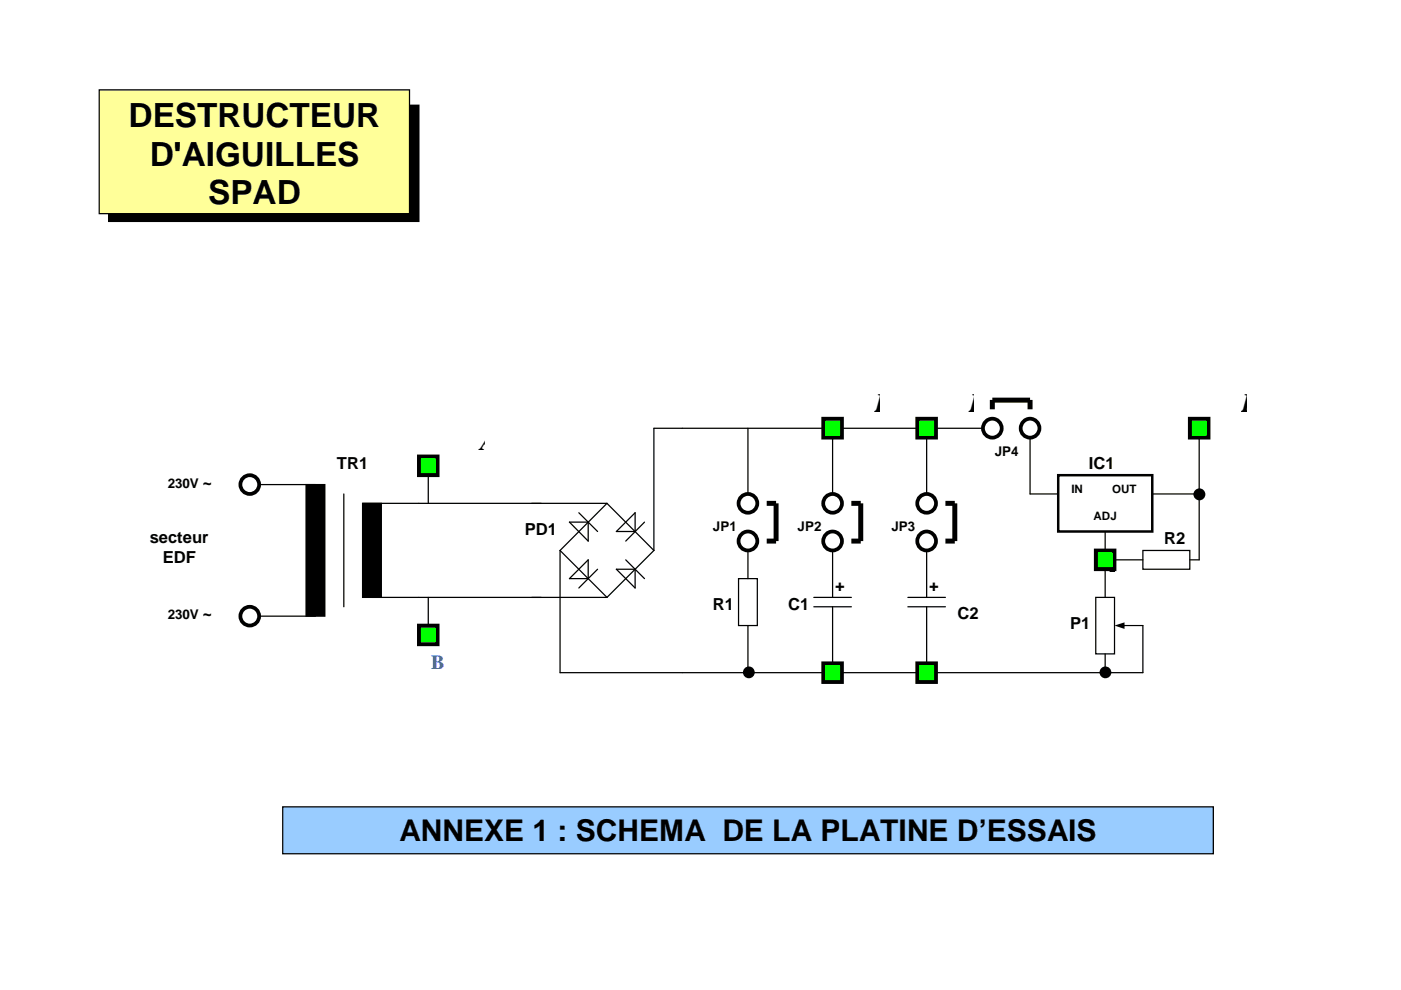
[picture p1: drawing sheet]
<svg xmlns="http://www.w3.org/2000/svg" width="297mm" height="210mm" viewBox="0 0 297 210" stroke-linecap="round" stroke-linejoin="round" font-family="sans-serif">
<path d="M23.1 22.3h65.7v24.6h-65.7z" fill-rule="evenodd" fill="#000"/>
<path d="M23.1 22.3h65.7v24.6h-65.7z" fill="none" stroke="#000" stroke-width=".26"/>
<path d="M21.1 19h65.7v26.3h-65.7z" fill-rule="evenodd" fill="#ff9"/>
<g fill="none" stroke="#000" stroke-width=".26">
<path d="M21 19h65.8v26.3h-65.8zM144.6 90.8h-6v25.9M54.9 102.7h12M64.9 102.7h4v27.9h-4zM72.9 104.7v24M76.9 106.7h4v20h-4zM76.9 106.7h51.8M118.7 116.7l10 10M118.7 116.7v25.9h25.9M120.7 110.7h4v4zM122.7 108.7l4 4M124.7 118.7v4h-4z"/>
<path d="M128.7 106.7l-10 10M128.7 106.7l9.9 10M130.7 112.7l4-4v4zM132.7 118.7l3.9 4M136.6 110.7l-3.9 4M138.6 116.7l-9.9 10M54.9 130.6h12M78.9 126.7h49.8M126.7 120.7l-4 4M130.7 120.7h4v4z"/>
</g>
<g fill="#000">
<path d="M64.9 102.7h4v27.9h-4z" fill-rule="evenodd"/>
<path d="M76.9 106.7h4v20h-4z" fill-rule="evenodd"/>
</g>
<circle cx="53" cy="130.6" r="1.99" fill="#fff"/>
<circle cx="53" cy="130.6" r="1.99" fill="none" stroke="#000" stroke-width=".79"/>
<circle cx="53" cy="102.7" r="1.99" fill="#fff"/>
<circle cx="53" cy="102.7" r="1.99" fill="none" stroke="#000" stroke-width=".79"/>
<path d="M144.6 90.8h63.8" fill="none" stroke="#000" stroke-width=".26"/>
<path d="M156.6 122.7h4v9.9h-4z" fill-rule="evenodd" fill="#fff"/>
<path d="M158.6 116.7v6M156.6 122.7h4v9.9h-4zM158.6 132.6v10" fill="none" stroke="#000" stroke-width=".26"/>
<circle cx="158.8" cy="142.6" r="1.25" fill="#000"/>
<circle cx="158.6" cy="114.7" r="2" fill="#fff"/>
<circle cx="158.6" cy="114.7" r="2" fill="none" stroke="#000" stroke-width=".79"/>
<circle cx="158.6" cy="106.7" r="1.99" fill="#fff"/>
<circle cx="158.6" cy="106.7" r="1.99" fill="none" stroke="#000" stroke-width=".79"/>
<path d="M158.6 90.8v13.9M176.5 116.7v10M172.5 126.7h8M172.5 128.7h8M176.5 128.7v13.9M144.6 142.6h89.7" fill="none" stroke="#000" stroke-width=".26"/>
<circle cx="176.5" cy="106.7" r="1.99" fill="#fff"/>
<circle cx="176.5" cy="106.7" r="1.99" fill="none" stroke="#000" stroke-width=".79"/>
<circle cx="176.5" cy="114.7" r="2" fill="#fff"/>
<circle cx="176.5" cy="114.7" r="2" fill="none" stroke="#000" stroke-width=".79"/>
<path d="M196.5 116.7v10M192.5 126.7h7.9M192.5 128.7h7.9M196.5 128.7v13.9" fill="none" stroke="#000" stroke-width=".26"/>
<circle cx="196.5" cy="106.7" r="1.99" fill="#fff"/>
<circle cx="196.5" cy="106.7" r="1.99" fill="none" stroke="#000" stroke-width=".79"/>
<circle cx="196.5" cy="114.7" r="2" fill="#fff"/>
<circle cx="196.5" cy="114.7" r="2" fill="none" stroke="#000" stroke-width=".79"/>
<path d="M224.4 100.8h19.9v11.9h-19.9z" fill-rule="evenodd" fill="#fff"/>
<path d="M224.4 100.8h19.9v11.9h-19.9z" fill="none" stroke="#000" stroke-width=".53"/>
<circle cx="218.4" cy="90.8" r="2" fill="#fff"/>
<circle cx="218.4" cy="90.8" r="2" fill="none" stroke="#000" stroke-width=".79"/>
<path d="M218.4 92.8v11.9h6" fill="none" stroke="#000" stroke-width=".26"/>
<path d="M232.3 126.7h4v11.9h-4z" fill-rule="evenodd" fill="#fff"/>
<path d="M234.3 112.7v14M232.3 126.7h4v11.9h-4zM234.3 138.6v4" fill="none" stroke="#000" stroke-width=".26"/>
<path d="M242.3 116.7h10v4h-10z" fill-rule="evenodd" fill="#fff"/>
<path d="M254.3 92.8v25.9h-2M236.3 118.7h6M242.3 116.7h10v4h-10zM244.3 104.7h10M242.3 132.6v10h-8" fill="none" stroke="#000" stroke-width=".26"/>
<path d="M238 132.5h4.3l.1 .1v.2h-4.4zM236.3 132.6l2.1-.6v1.3z" fill="#000"/>
<g fill="#000">
<circle cx="254.3" cy="104.8" r="1.27"/>
<circle cx="234.4" cy="142.6" r="1.25"/>
</g>
<circle cx="210.4" cy="90.8" r="2" fill="#fff"/>
<circle cx="210.4" cy="90.8" r="2" fill="none" stroke="#000" stroke-width=".79"/>
<path d="M176.5 90.8v13.9M196.5 90.8v13.9" fill="none" stroke="#000" stroke-width=".26"/>
<path d="M88.8 96.8h4v4h-4z" fill-rule="evenodd" fill="#0f0"/>
<path d="M88.8 96.8h4v4h-4z" fill="none" stroke="#000" stroke-width=".79"/>
<path d="M88.8 132.6h4v4.1h-4z" fill-rule="evenodd" fill="#0f0"/>
<path d="M88.8 132.6h4v4h-4z" fill="none" stroke="#000" stroke-width=".79"/>
<path d="M90.8 100.8v5.9M90.8 126.7v5.9" fill="none" stroke="#000" stroke-width=".26"/>
<path d="M194.5 88.8h4v4h-4z" fill-rule="evenodd" fill="#0f0"/>
<path d="M194.5 88.8h4v4h-4z" fill="none" stroke="#000" stroke-width=".79"/>
<path d="M174.5 88.8h4v4h-4z" fill-rule="evenodd" fill="#0f0"/>
<path d="M174.5 88.8h4v4h-4z" fill="none" stroke="#000" stroke-width=".79"/>
<path d="M252.3 88.8h3.9v4h-3.9z" fill-rule="evenodd" fill="#0f0"/>
<path d="M252.3 88.8h3.9v4h-3.9z" fill="none" stroke="#000" stroke-width=".79"/>
<path d="M194.5 140.6h4v4h-4z" fill-rule="evenodd" fill="#0f0"/>
<path d="M194.5 140.6h4v4h-4z" fill="none" stroke="#000" stroke-width=".79"/>
<path d="M174.5 140.6h4v4h-4z" fill-rule="evenodd" fill="#0f0"/>
<path d="M174.5 140.6h4v4h-4z" fill="none" stroke="#000" stroke-width=".79"/>
<path d="M232.3 116.7h4v4h-4z" fill-rule="evenodd" fill="#0f0"/>
<path d="M232.3 116.7h4v4h-4z" fill="none" stroke="#000" stroke-width=".79"/>
<path d="M210.4 84.8h8M210.4 84.8v2M218.4 84.8v2M162.6 106.7h1.9v8h-1.9M180.5 106.7h2v8h-2M200.4 106.7h2v8h-2" fill="none" stroke="#000" stroke-width="1.1" stroke-linecap="butt"/>
<path d="M59.9 171.1h197.4v9.9h-197.4z" fill-rule="evenodd" fill="#9cf"/>
<path d="M59.9 171.1h197.4v9.9h-197.4z" fill="none" stroke="#000" stroke-width=".26"/>
<g font-size="7.1">
<text x="27.3" y="27">DESTRUCTEUR</text>
<text x="31.7" y="35.1">D'AIGUILLES</text>
<text x="44.2" y="43.2">SPAD</text>
</g>
<text font-size="6.3" x="84.7" y="178.3">ANNEXE 1 : SCHEMA DE LA PLATINE D’ESSAIS</text>
<g font-size="5.6">
<text x="185.6" y="87.3">P</text>
<text x="205.5" y="87.3">P</text>
<text x="263.3" y="87.3">P</text>
<text x="101.9" y="95.3">A</text>
<text x="235.4" y="121.2">P</text>
</g>
<text font-size="4.2" fill="#00f" x="91.4" y="141.8">B</text>
<g font-size="3.5">
<text x="71.4" y="99.4">TR1</text>
<text x="230.9" y="99.4">IC1</text>
<text x="43" y="103.4">~</text>
<text x="111.3" y="113.4">PD1</text>
<text x="31.7" y="115.2">secteur</text>
<text x="34.5" y="119.4">EDF</text>
<text x="246.8" y="115.3">R2</text>
<text x="177.1" y="125.3">+</text>
<text x="197" y="125.3">+</text>
<text x="43" y="131.3">~</text>
<text x="151.2" y="129.3">R1</text>
<text x="167.1" y="129.3">C1</text>
<text x="203" y="131.3">C2</text>
<text x="226.9" y="133.3">P1</text>
</g>
<g font-size="2.8">
<text x="210.9" y="96.7">JP4</text>
<text x="35.6" y="103.4">230V</text>
<text x="151.2" y="112.6">JP1</text>
<text x="169.1" y="112.6">JP2</text>
<text x="189" y="112.6">JP3</text>
<text x="35.6" y="131.3">230V</text>
</g>
<g font-size="2.5">
<text x="227.2" y="104.5">IN</text>
<text x="235.8" y="104.5">OUT</text>
<text x="231.9" y="110.2">ADJ</text>
</g>
</svg>
